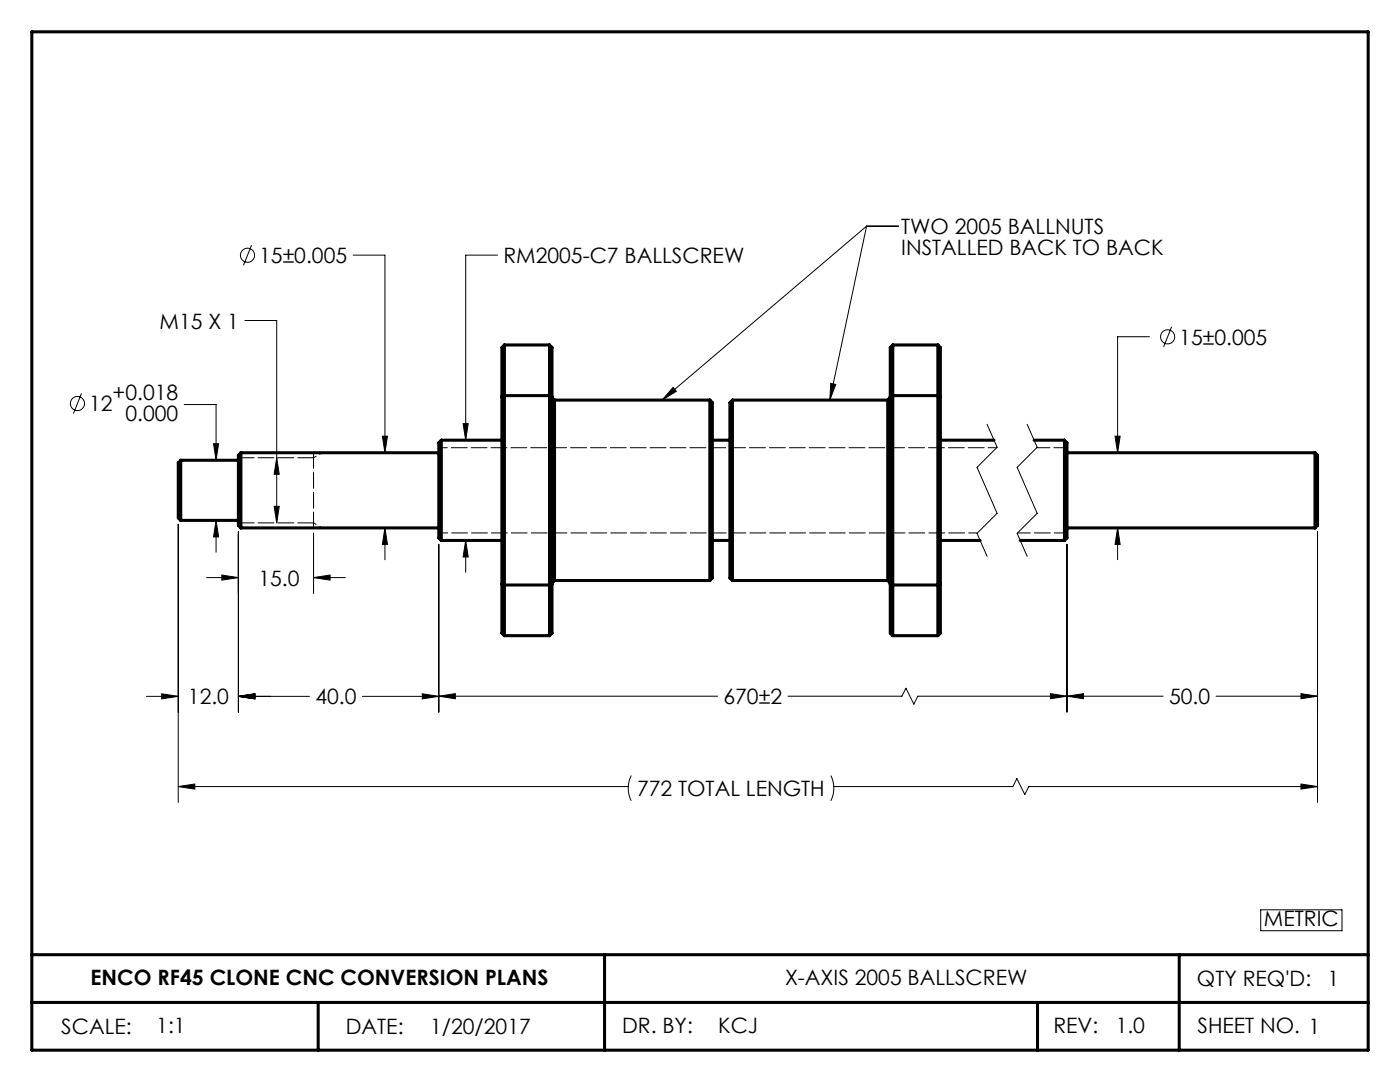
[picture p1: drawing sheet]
<svg xmlns="http://www.w3.org/2000/svg" width="279mm" height="216mm" viewBox="0 0 279 216" stroke-linecap="round" stroke-linejoin="round" font-family="sans-serif">
<g fill="none" stroke="#000" stroke-width=".2">
<path d="M50.2 48.9l-1.6 4.1M70.5 50.9h6.3v39.4M99.3 50.9h-6.4v36.9M172.9 45.1h6.4M172.9 45.1l-40.8 34.7M172.9 45.1l-7.3 34.7M16.3 78.5l-1.7 4M48.9 64h6.3v40.3M134.3 77.3l.7 .8-2.9 1.7zM165.8 76.5l1 .2-1.2 3.1zM229.4 67.2h-6.4v23.1M233.8 65.2l-1.6 4"/>
<path d="M36.8 80.7h6.3v11.1M42.6 88.5h1l-.5 3.3zM55.2 91.3l.5 3.3h-1zM76.3 87h1l-.5 3.3zM92.4 84.5h1l-.5 3.3zM197 84.7l2 4.5-4 4.1 4 9.1-4 4 2 4.6M205 84.7l2 4.5-4 4.1 4 9.1-4 4 2 4.6M222.5 87h1l-.5 3.3zM35.6 104.6v55.5M41.2 115.3h6.4M43.1 103.8l.5 3.3h-1zM43.1 103.8v6.4"/>
<path d="M44.3 114.7l3.3 .6-3.3 .5zM47.6 106.1v36M54.7 101h1l-.5 3.3zM62.6 115.3l3.3-.6v1.1zM62.6 106.4v12M62.6 115.3h6.3M76.8 105.3l.5 3.3h-1zM76.8 105.3v6.4M87.6 108.6v33.5M92.9 107.8l.5 3.3h-1zM92.9 107.8v6.4M212.9 108.6v33.5"/>
<path d="M223 105.3l.5 3.3h-1zM223 105.3v6.4M262.9 106.1v54M29.2 139h6.4M32.3 138.4l3.3 .6-3.3 .5zM47.6 139l3.3-.6v1.1zM47.6 139h14.2M72.3 139h15.3M84.3 138.4l3.3 .6-3.3 .5zM87.6 138.9l3.3-.5v1zM87.6 138.9h55.6M157.3 138.9h22.7l.8-1.6 1.6 3.2 .8-1.6h48.9"/>
<path d="M209.6 138.4l3.3 .5-3.3 .5zM212.9 138.9l3.3-.5v1zM242.7 138.9h20.2M259.6 138.4l3.3 .5-3.3 .5zM35.6 157l3.3-.6v1.1zM35.6 157h89.8M126 154.8a5.6 5.6 0 0 0 0 5M165.8 154.8a5.6 5.6 0 0 1 0 5M166.4 157h35.7l.8-1.6 1.6 3.1 .8-1.5h57.6M259.6 156.4l3.3 .6-3.3 .5zM251.6 181.5h16.2v4.2h-16.2z"/>
<circle cx="49.4" cy="50.9" r="1.41"/>
<circle cx="233" cy="67.2" r="1.41"/>
<circle cx="15.5" cy="80.5" r="1.41"/>
</g>
<g fill="none" stroke="#000" stroke-width=".61">
<path d="M6.3 6.3h266.7v203.2h-266.7zM100.2 79.1l.5-.2h9l.5 .2M100.7 68.8l-.5 .5v57l.5 .5M100.7 68.8h9M100.7 68.8v58M109.7 68.8l.5 .5v57l-.5 .5M109.7 68.8v58M110.2 79.3l.5 .5M110.7 79.8h31M110.7 79.8v36M141.7 79.8l.5 .5v35l-.5 .5M141.7 79.8v36"/>
<path d="M146.2 79.8h31M146.2 79.8l-.5 .5v35l.5 .5M146.2 79.8v36M177.2 79.8v36M177.7 79.3l-.5 .5M177.7 79.1l.5-.2h9l.5 .2M178.2 68.8h9M178.2 68.8l-.5 .5v57l.5 .5M178.2 68.8v58M187.2 68.8l.5 .5v57l-.5 .5M187.2 68.8v58M36.1 91.8h11.5"/>
<path d="M36.1 91.8l-.5 .5v11l.5 .5M36.1 91.8v12M48.1 90.3h39.5M48.1 90.3l-.5 .5v14l.5 .5M48.1 90.3v15M88.1 87.8h12.1M88.1 87.8l-.5 .5v19l.5 .5M88.1 87.8v20M142.2 87.8h3.5M187.7 87.8h10.7M206.4 87.8h6M212.4 87.8l.5 .5v19l-.5 .5"/>
<path d="M212.4 87.8v20M212.9 90.3h49.5M262.4 90.3l.5 .5v14l-.5 .5M262.4 90.3v15M36.1 103.8h11.5M48.1 105.3h39.5M88.1 107.8h12.1M100.2 116.5l.5 .2h9l.5-.2M110.7 115.8l-.5 .5M110.7 115.8h31M142.2 107.8h3.5M146.2 115.8h31"/>
<path d="M177.2 115.8l.5 .5M177.7 116.5l.5 .2h9l.5-.2M187.7 107.8h7.9M203.6 107.8h8.8M212.9 105.3h49.5M100.7 126.8h9M178.2 126.8h9M6.3 190.5h266.7M120.6 190.5v19M235.3 190.5v19M6.3 200h266.7M63.5 200v9.5"/>
<path d="M207.1 200v9.5"/>
</g>
<path d="M47.6 91.3h15M47.6 104.3h15M62.6 105.3v-15" fill="none" stroke="#000" stroke-width=".2" stroke-dasharray="3.2 .8"/>
<path d="M87.6 89.3h111.3" fill="none" stroke="#000" stroke-width=".2" stroke-dasharray="3.2 .8" stroke-dashoffset="1.5"/>
<path d="M87.6 106.3h107.5" fill="none" stroke="#000" stroke-width=".2" stroke-dasharray="3.2 .8" stroke-dashoffset="1.4"/>
<path d="M206.9 89.3h6M203.1 106.3h9.8" fill="none" stroke="#000" stroke-width=".2" stroke-dasharray="3.2 .8" stroke-dashoffset=".6"/>
<path d="M62.6 91.3l1.7-1M62.6 104.3l1.7 1" fill="none" stroke="#000" stroke-width=".2" stroke-dasharray="3.2 .8" stroke-dashoffset="2.6"/>
<g fill="#000">
<path d="M134.3 77.3l.7 .8-2.9 1.7zM165.8 76.5l1 .2-1.2 3.1z"/>
<path d="M222.5 87h1l-.5 3.3zM223 105.3l.5 3.3h-1zM44.3 114.7l3.3 .6-3.3 .5zM62.6 115.3l3.3-.6v1.1zM47.6 139l3.3-.6v1.1zM84.3 138.4l3.3 .6-3.3 .5zM87.6 138.9l3.3-.5v1zM209.6 138.4l3.3 .5-3.3 .5zM212.9 138.9l3.3-.5v1zM259.6 138.4l3.3 .5-3.3 .5zM76.8 105.3l.5 3.3h-1zM76.3 87h1l-.5 3.3zM43.1 103.8l.5 3.3h-1zM42.6 88.5h1l-.5 3.3zM92.9 107.8l.5 3.3h-1zM92.4 84.5h1l-.5 3.3zM54.7 101h1l-.5 3.3zM55.2 91.3l.5 3.3h-1zM32.3 138.4l3.3 .6-3.3 .5zM47.6 139l3.3-.6v1.1zM35.6 157l3.3-.6v1.1zM259.6 156.4l3.3 .6-3.3 .5z"/>
</g>
<g font-size="4.2">
<text x="179.9" y="46.8">TWO 2005 BALLNUTS</text>
<text x="51.7" y="52.5">15±0.005</text>
<text x="100.5" y="52.5">RM2005-C7 BALLSCREW</text>
<text x="179.9" y="50.9">INSTALLED BACK TO BACK</text>
<text x="31.8" y="65.6">M15 X 1</text>
<text x="235.4" y="68.8">15±0.005</text>
<text x="17.8" y="82.1">12</text>
<text x="22.5" y="79.8">+0.018</text>
<text x="25" y="83.9">0.000</text>
<text x="51.6" y="116.9">15.0</text>
<text x="37.5" y="140.6">12.0</text>
<text x="62.9" y="140.5">40.0</text>
<text x="144.4" y="140.5">670±2</text>
<text x="233.3" y="140.5">50.0</text>
<text x="127.1" y="158.9">772 TOTAL LENGTH</text>
<text x="252.3" y="184.8">METRIC</text>
<text x="18.1" y="196.6">ENCO RF45 CLONE CNC CONVERSION PLANS</text>
<text x="156.7" y="196.6">X-AXIS 2005 BALLSCREW</text>
<text x="238.9" y="196.8">QTY REQ'D:</text>
<text x="265" y="196.8">1</text>
<text x="12.2" y="206.3">SCALE:</text>
<text x="31.2" y="206.1">1:1</text>
<text x="69" y="206.3">DATE:</text>
<text x="85.8" y="206.3">1/20/2017</text>
<text x="124.2" y="206.1">DR. BY:</text>
<text x="143.3" y="206.1">KCJ</text>
<text x="210.2" y="206.2">REV:</text>
<text x="222.7" y="206.2">1.0</text>
<text x="239" y="206.2">SHEET NO. 1</text>
</g>
</svg>
